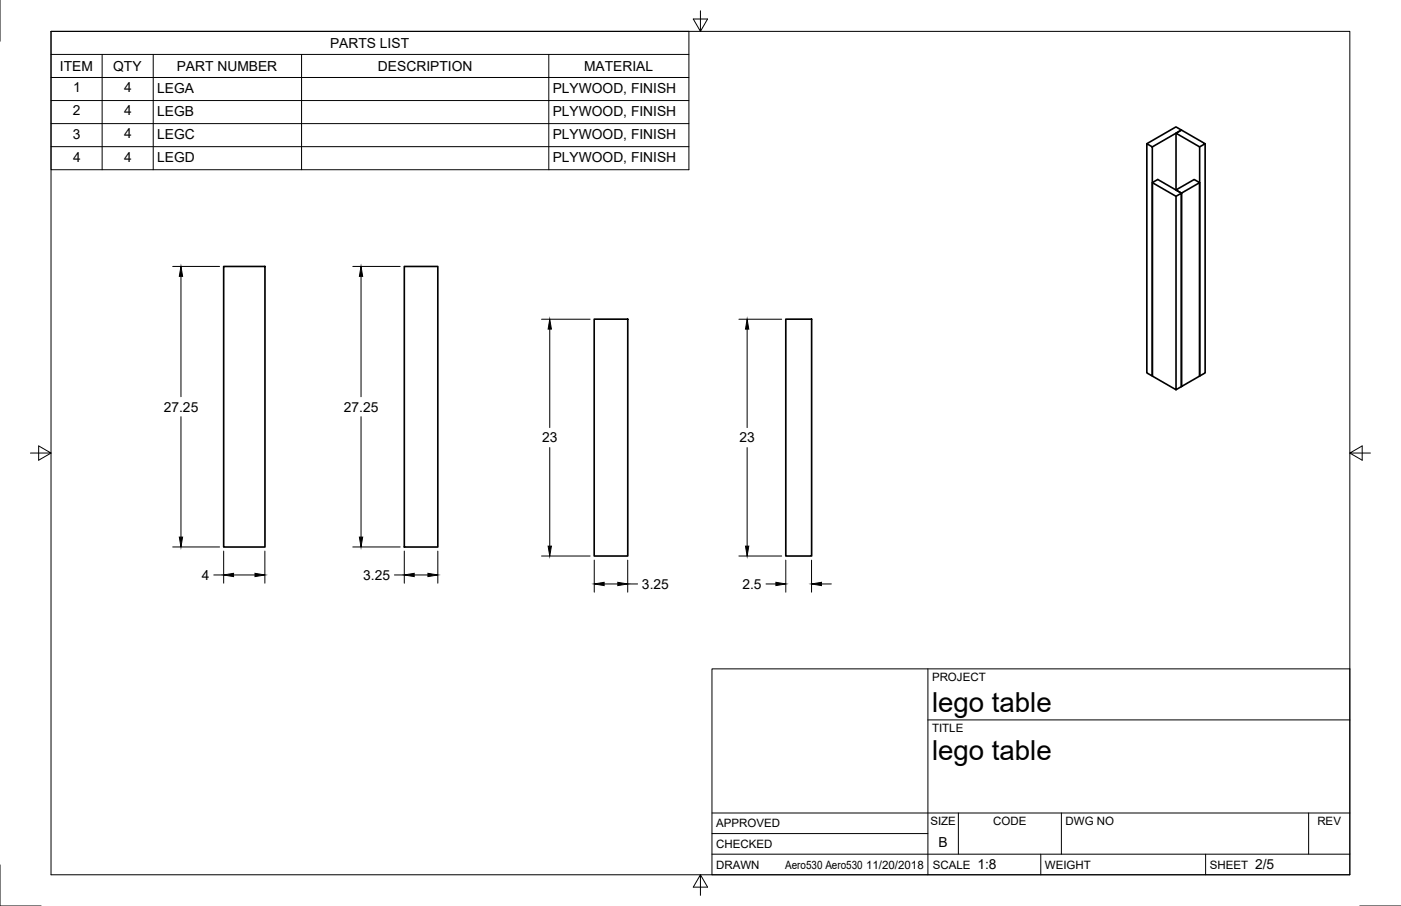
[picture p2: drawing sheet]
<svg xmlns="http://www.w3.org/2000/svg" width="432mm" height="279mm" viewBox="0 0 432 279" stroke-linecap="round" stroke-linejoin="round" font-family="sans-serif">
<!-- layer: Visible -->
<path d="M353.5 44.3l1.7 1v70.7l-1.7-1zM353.5 44.3l8.9-5.2 1.7 1-8.9 5.2M355.2 56.3l1.6-.9 7.3 4.2-1.7-1 5.7-3.2 1.6 .9v59.7l-5.6 3.2v-59.6l5.6-3.3M362.5 41.1v17.5M371.4 44.3v70.7l-1.7 1v-70.7l-7.2-4.2 1.6-1 7.3 4.2-1.7 1M362.5 60.5l1.6-.9v59.6l-1.6 1-7.3-4.2v-59.7l7.3 4.2v59.7M68.9 82.2h12.8v86.5h-12.8zM124.6 82.2h10.3v86.5h-10.3zM183.1 98.4h10.4v73.1h-10.4zM242.2 98.4h7.9v73.1h-7.9z" fill="none" stroke="#000" stroke-width=".51"/>
<!-- layer: Border -->
<path d="M0 0v12.7M15.7 9.7h400.3v260.1h-400.3zM215.9 3.3v6.4l-2.2-3.8h4.4l-2.2 3.8M9.4 139.7h6.3l-3.8-2.2v4.4l3.8-2.2M416 139.7l3.8 2.2v-4.4l-3.8 2.2h6.4M0 266.7v12.7h12.7M215.9 269.8l2.2 3.8h-4.4l2.2-3.8v6.3M419.1 279.4h12.7" fill="none" stroke="#000" stroke-width=".31"/>
<!-- layer: Titleblock -->
<path d="M219.4 206.3h196.6v63.5h-196.6zM286 206.3v63.5M286 222h130M219.4 257.1h66.6M219.4 250.7h196.6M295.4 250.7v12.7M327.1 250.7v12.7M403.3 250.7v12.7M219.4 263.4h196.6M320.8 263.4v6.4M371.6 263.4v6.4" fill="none" stroke="#000" stroke-width=".31"/>
<!-- layer: BOM -->
<path d="M15.7 9.7h196.6v42.6h-196.6zM15.7 16.8h196.6M31.5 16.8v35.5M47.2 16.8v35.5M92.9 16.8v35.5M169.1 16.8v35.5M15.7 23.9h196.6M15.7 31h196.6M15.7 38.1h196.6M15.7 45.2h196.6" fill="none" stroke="#000" stroke-width=".31"/>
<!-- layer: Dimensions -->
<g fill="none" stroke="#000" stroke-width=".31">
<path d="M53.2 82.2h14.5M55.8 85.2v37.1M108.7 82.2h14.6M111.3 85.2v37.1M166.9 98.4h15M227.7 98.4h13.2M169.4 101.5v30.4M230.3 101.5v30.4M55.8 128.5v37.1M111.3 128.5v37.1M169.4 138v30.4M230.3 138v30.4"/>
<path d="M53.2 168.7h14.5M65.9 177.3h3M68.9 169.9v10M72 177.3h6.6M81.6 169.9v10M108.7 168.7h14.6M121.6 177.3h3M124.6 169.9v10M127.7 177.3h4.2M134.9 169.9v10M166.9 171.5h15M183.2 172.7v9.9"/>
<path d="M193.5 172.7v9.9M227.7 171.5h13.2M242.2 172.7v9.9M250.1 172.7v9.9M186.2 180.1h4.2M193.5 180.1h3M236.1 180.1h3M253.2 180.1h3"/>
</g>
<g fill="#000" stroke="#000" stroke-width=".31">
<path d="M55.8 82.2l.5 3h-1zM111.3 82.2l.5 3h-1zM169.4 98.4l.5 3.1h-1zM230.3 98.4l.5 3.1h-1zM55.3 165.6h1l-.5 3.1zM68.9 177.3l3.1-.5v1zM78.6 176.8l3 .5-3 .5zM110.8 165.6h1l-.5 3.1zM124.6 177.3l3.1-.5v1zM131.9 176.8l3 .5-3 .5zM168.9 168.4h1l-.5 3.1zM183.2 180.1l3-.5v1z"/>
<path d="M190.4 179.6l3.1 .5-3.1 .5zM229.8 168.4h1l-.5 3.1zM239.1 179.6l3.1 .5-3.1 .5zM250.1 180.1l3.1-.5v1z"/>
</g>
<g font-size="8.5">
<text x="287.3" y="219.5">lego table</text>
<text x="287.3" y="234.5">lego table</text>
</g>
<g font-size="4.3">
<text x="101.7" y="14.8">PARTS LIST</text>
<text x="18.5" y="21.9">ITEM</text>
<text x="34.9" y="21.8">QTY</text>
<text x="54.5" y="21.8">PART NUMBER</text>
<text x="116.5" y="21.9">DESCRIPTION</text>
<text x="180" y="21.9">MATERIAL</text>
<text x="22.6" y="28.5">1</text>
<text x="38.2" y="28.5">4</text>
<text x="48.5" y="28.5">LEGA</text>
<text x="170.3" y="28.5">PLYWOOD, FINISH</text>
<text x="22.5" y="35.6">2</text>
<text x="38.2" y="35.6">4</text>
<text x="48.5" y="35.6">LEGB</text>
<text x="170.3" y="35.6">PLYWOOD, FINISH</text>
<text x="22.4" y="42.7">3</text>
<text x="38.2" y="42.7">4</text>
<text x="48.5" y="42.8">LEGC</text>
<text x="170.3" y="42.8">PLYWOOD, FINISH</text>
<text x="22.5" y="49.8">4</text>
<text x="38.2" y="49.8">4</text>
<text x="48.5" y="49.9">LEGD</text>
<text x="170.3" y="49.9">PLYWOOD, FINISH</text>
<text x="50.5" y="126.9">27.25</text>
<text x="106" y="126.9">27.25</text>
<text x="167.1" y="136.4">23</text>
<text x="227.9" y="136.4">23</text>
<text x="62.2" y="178.8">4</text>
<text x="111.9" y="178.8">3.25</text>
<text x="197.9" y="181.6">3.25</text>
<text x="228.8" y="181.6">2.5</text>
<text x="289.3" y="261.2">B</text>
<text x="301.2" y="268.1">1:8</text>
<text x="386.8" y="268.1">2/5</text>
</g>
<g font-size="3.5">
<text x="287.3" y="210.1">PROJECT</text>
<text x="287.3" y="225.8">TITLE</text>
<text x="220.7" y="255.2">APPROVED</text>
<text x="286.7" y="254.5">SIZE</text>
<text x="306.1" y="254.5">CODE</text>
<text x="328.4" y="254.5">DWG NO</text>
<text x="406" y="254.5">REV</text>
<text x="220.7" y="261.5">CHECKED</text>
<text x="220.7" y="267.9">DRAWN</text>
<text x="242" y="267.9">Aero530 Aero530</text>
<text x="267" y="267.9">11/20/2018</text>
<text x="287.5" y="267.9">SCALE</text>
<text x="322.1" y="267.9">WEIGHT</text>
<text x="372.9" y="267.9">SHEET</text>
</g>
</svg>
